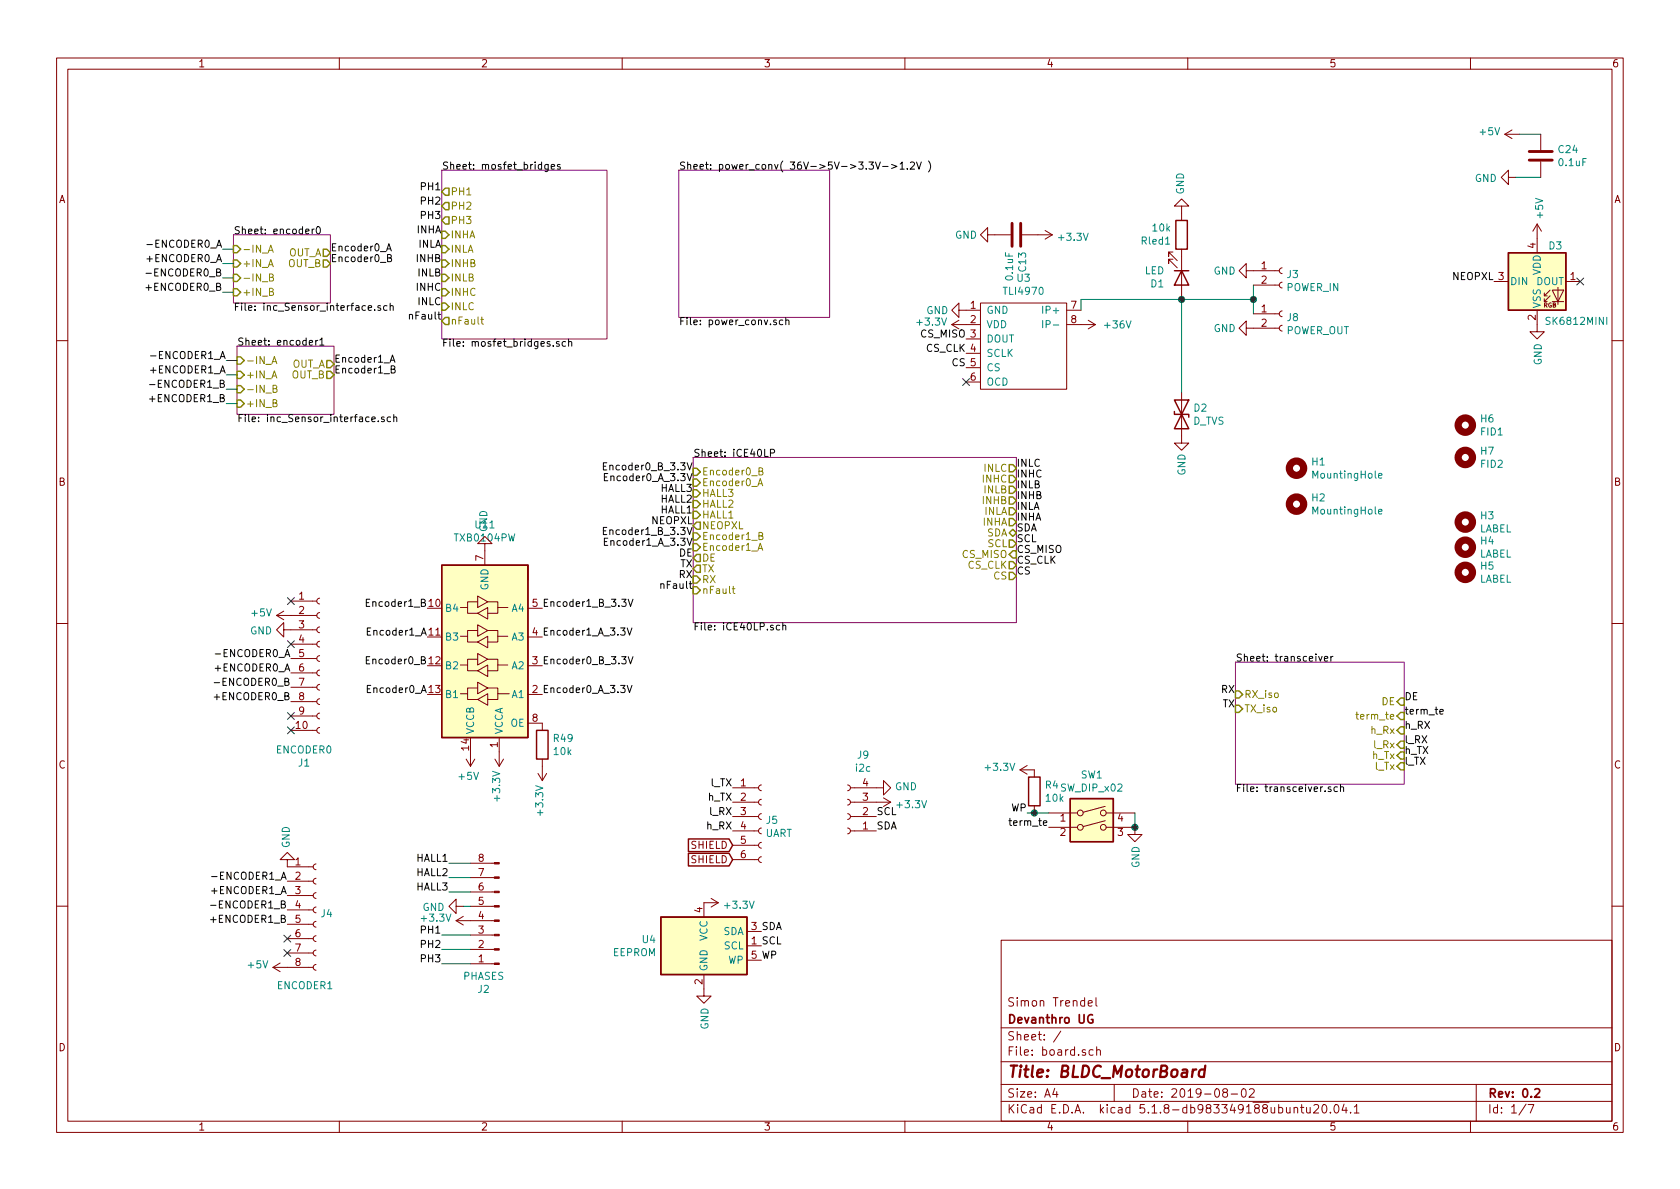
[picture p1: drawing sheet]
EESchema Schematic File Version 4
EELAYER 30 0
EELAYER END
$Descr A4 11693 8268
encoding utf-8
Sheet 1 7
Title "BLDC_MotorBoard"
Date "2019-08-02"
Rev "0.2"
Comp "Devanthro UG"
Comment1 "Simon Trendel"
Comment2 ""
Comment3 ""
Comment4 ""
$EndDescr
Text Label 3125 6000 2    50   ~ 0
HALL1
Text Label 3125 6100 2    50   ~ 0
HALL2
Text Label 3125 6200 2    50   ~ 0
HALL3
$Comp
L Connector:Conn_01x08_Male J2
U 1 1
P 3475 6400
F 0 "J2" H 3583 6881 50  0000 C CNN
F 1 "PHASES" H 3583 6790 50  0000 C CNN
F 2 "Connector_PinHeader_2.54mm:PinHeader_1x08_P2.54mm_Vertical" H 3475 6400 50  0001 C CNN
F 3 "~" H 3475 6400 50  0001 C CNN
	1    3475 6400
	-1   0    0    1   
$EndComp
$Sheet
S 4725 1175 1050 1025
U 5D65053E
F0 "power_conv( 36V->5V->3.3V->1.2V )" 50
F1 "power_conv.sch" 50
$EndSheet
$Comp
L power:+3.3V #PWR0105
U 1 1
P 3275 6400
AR Path="/5D6E00E0" Ref="#PWR0105"  Part="1" 
AR Path="/5D056FB0/5D6E00E0" Ref="#PWR?"  Part="1" 
F 0 "#PWR0105" H 3275 6250 50  0001 C CNN
F 1 "+3.3V" V 3290 6528 50  0000 L CNN
F 2 "" H 3275 6400 50  0001 C CNN
F 3 "" H 3275 6400 50  0001 C CNN
	1    3275 6400
	0    -1   -1   0   
$EndComp
$Comp
L power:GND #PWR0106
U 1 1
P 3225 6300
AR Path="/5D6E15D7" Ref="#PWR0106"  Part="1" 
AR Path="/5D056FB0/5D6E15D7" Ref="#PWR?"  Part="1" 
F 0 "#PWR0106" H 3225 6050 50  0001 C CNN
F 1 "GND" V 3230 6172 50  0000 R CNN
F 2 "" H 3225 6300 50  0001 C CNN
F 3 "" H 3225 6300 50  0001 C CNN
	1    3225 6300
	0    1    1    0   
$EndComp
Text Label 3075 6500 2    50   ~ 0
PH1
Text Label 3075 6600 2    50   ~ 0
PH2
Text Label 3075 6700 2    50   ~ 0
PH3
Wire Wire Line
	3075 6500 3275 6500
Wire Wire Line
	3075 6600 3275 6600
Wire Wire Line
	3275 6700 3075 6700
Wire Wire Line
	3225 6300 3275 6300
Wire Wire Line
	3275 6200 3125 6200
Wire Wire Line
	3125 6100 3275 6100
Wire Wire Line
	3275 6000 3125 6000
Text Label 3075 1325 2    50   ~ 0
PH1
Text Label 3075 1425 2    50   ~ 0
PH2
Text Label 3075 1525 2    50   ~ 0
PH3
$Sheet
S 3075 1175 1150 1175
U 5D0530DE
F0 "mosfet_bridges" 50
F1 "mosfet_bridges.sch" 50
F2 "PH1" O L 3075 1325 50 
F3 "PH2" O L 3075 1425 50 
F4 "PH3" O L 3075 1525 50 
F5 "INHA" I L 3075 1625 50 
F6 "INLA" I L 3075 1725 50 
F7 "INHB" I L 3075 1825 50 
F8 "INLB" I L 3075 1925 50 
F9 "INHC" I L 3075 2025 50 
F10 "INLC" I L 3075 2125 50 
F11 "nFault" O L 3075 2225 50 
$EndSheet
$Comp
L power:GND #PWR0113
U 1 1
P 2025 4375
AR Path="/5D684F44" Ref="#PWR0113"  Part="1" 
AR Path="/5D056FB0/5D684F44" Ref="#PWR?"  Part="1" 
F 0 "#PWR0113" H 2025 4125 50  0001 C CNN
F 1 "GND" V 2030 4247 50  0000 R CNN
F 2 "" H 2025 4375 50  0001 C CNN
F 3 "" H 2025 4375 50  0001 C CNN
	1    2025 4375
	0    1    1    0   
$EndComp
$Comp
L Connector:Conn_01x10_Female J1
U 1 1
P 2225 4575
F 0 "J1" H 2117 3850 50  0000 C CNN
F 1 "ENCODER0" H 2117 3941 50  0000 C CNN
F 2 "custom_lib:micro_match_female_10pos_SMT" H 2225 4575 50  0001 C CNN
F 3 "~" H 2225 4575 50  0001 C CNN
	1    2225 4575
	1    0    0    -1  
$EndComp
NoConn ~ 2025 4475
NoConn ~ 2025 4175
Text Label 9775 5075 0    50   ~ 0
h_RX
Text Label 9775 5175 0    50   ~ 0
l_RX
Text Label 9775 5250 0    50   ~ 0
h_TX
Text Label 9775 5325 0    50   ~ 0
l_TX
Text Label 5100 5675 2    50   ~ 0
l_RX
Text Label 5100 5575 2    50   ~ 0
h_TX
Text Label 5100 5475 2    50   ~ 0
l_TX
Text Label 5100 5775 2    50   ~ 0
h_RX
Text GLabel 5100 5875 0    50   Input ~ 0
SHIELD
$Comp
L power:GND #PWR0114
U 1 1
P 10700 2250
AR Path="/5D92E781" Ref="#PWR0114"  Part="1" 
AR Path="/5D056FB0/5D92E781" Ref="#PWR?"  Part="1" 
F 0 "#PWR0114" H 10700 2000 50  0001 C CNN
F 1 "GND" V 10705 2122 50  0000 R CNN
F 2 "" H 10700 2250 50  0001 C CNN
F 3 "" H 10700 2250 50  0001 C CNN
	1    10700 2250
	1    0    0    -1  
$EndComp
$Comp
L power:+5V #PWR0125
U 1 1
P 10700 1650
F 0 "#PWR0125" H 10700 1500 50  0001 C CNN
F 1 "+5V" V 10715 1778 50  0000 L CNN
F 2 "" H 10700 1650 50  0001 C CNN
F 3 "" H 10700 1650 50  0001 C CNN
	1    10700 1650
	1    0    0    -1  
$EndComp
Text Label 2025 4575 2    50   ~ 0
-ENCODER0_A
Text Label 2025 4675 2    50   ~ 0
+ENCODER0_A
Text Label 2025 4775 2    50   ~ 0
-ENCODER0_B
Text Label 2025 4875 2    50   ~ 0
+ENCODER0_B
Wire Wire Line
	1550 1725 1625 1725
Wire Wire Line
	1550 1825 1625 1825
Wire Wire Line
	1625 1925 1550 1925
Wire Wire Line
	1550 2025 1625 2025
Text Label 2300 1750 0    50   ~ 0
Encoder0_A
Text Label 2300 1825 0    50   ~ 0
Encoder0_B
$Sheet
S 1625 1625 675  475 
U 5D88AAB3
F0 "encoder0" 50
F1 "inc_Sensor_interface.sch" 50
F2 "+IN_A" I L 1625 1825 50 
F3 "-IN_A" I L 1625 1725 50 
F4 "+IN_B" I L 1625 2025 50 
F5 "-IN_B" I L 1625 1925 50 
F6 "OUT_A" O R 2300 1750 50 
F7 "OUT_B" O R 2300 1825 50 
$EndSheet
$Comp
L power:GND #PWR0154
U 1 1
P 7900 5750
AR Path="/5D6A9F1E" Ref="#PWR0154"  Part="1" 
AR Path="/5D056FB0/5D6A9F1E" Ref="#PWR?"  Part="1" 
F 0 "#PWR0154" H 7900 5500 50  0001 C CNN
F 1 "GND" V 7905 5622 50  0000 R CNN
F 2 "" H 7900 5750 50  0001 C CNN
F 3 "" H 7900 5750 50  0001 C CNN
	1    7900 5750
	1    0    0    -1  
$EndComp
$Comp
L LED:SK6812MINI D3
U 1 1
P 10700 1950
F 0 "D3" H 10775 2200 50  0000 L CNN
F 1 "SK6812MINI" H 10750 1675 50  0000 L CNN
F 2 "LED_SMD:LED_SK6812MINI_PLCC4_3.5x3.5mm_P1.75mm" H 10750 1650 50  0001 L TNN
F 3 "https://cdn-shop.adafruit.com/product-files/2686/SK6812MINI_REV.01-1-2.pdf" H 10800 1575 50  0001 L TNN
	1    10700 1950
	1    0    0    -1  
$EndComp
$Comp
L Connector:Conn_01x04_Female J9
U 1 1
P 5900 5675
F 0 "J9" H 5792 5250 50  0000 C CNN
F 1 "i2c" H 5792 5341 50  0000 C CNN
F 2 "custom_lib:TE-Connectivity_Micro-Match_connector_02x02_Pitch_1.27mm" H 5900 5675 50  0001 C CNN
F 3 "~" H 5900 5675 50  0001 C CNN
	1    5900 5675
	-1   0    0    1   
$EndComp
$Comp
L power:+3.3V #PWR0139
U 1 1
P 6100 5575
AR Path="/5DABC83A" Ref="#PWR0139"  Part="1" 
AR Path="/5D056FB0/5DABC83A" Ref="#PWR?"  Part="1" 
F 0 "#PWR0139" H 6100 5425 50  0001 C CNN
F 1 "+3.3V" V 6115 5703 50  0000 L CNN
F 2 "" H 6100 5575 50  0001 C CNN
F 3 "" H 6100 5575 50  0001 C CNN
	1    6100 5575
	0    1    1    0   
$EndComp
$Comp
L power:GND #PWR0142
U 1 1
P 6100 5475
AR Path="/5DABDFDD" Ref="#PWR0142"  Part="1" 
AR Path="/5D056FB0/5DABDFDD" Ref="#PWR?"  Part="1" 
F 0 "#PWR0142" H 6100 5225 50  0001 C CNN
F 1 "GND" V 6105 5347 50  0000 R CNN
F 2 "" H 6100 5475 50  0001 C CNN
F 3 "" H 6100 5475 50  0001 C CNN
	1    6100 5475
	0    -1   -1   0   
$EndComp
$Sheet
S 8600 4600 1175 850 
U 5DB32DB1
F0 "transceiver" 50
F1 "transceiver.sch" 50
F2 "RX_iso" I L 8600 4825 50 
F3 "TX_iso" I L 8600 4925 50 
F4 "term_te" I R 9775 4975 50 
F5 "h_Rx" I R 9775 5075 50 
F6 "l_Rx" I R 9775 5175 50 
F7 "h_Tx" I R 9775 5250 50 
F8 "l_Tx" I R 9775 5325 50 
F9 "DE" I R 9775 4875 50 
$EndSheet
Text Label 9775 4975 0    50   ~ 0
term_te
Text Label 7300 5750 2    50   ~ 0
term_te
Text Label 6100 5775 0    50   ~ 0
SDA
Text Label 6100 5675 0    50   ~ 0
SCL
$Comp
L Device:C C24
U 1 1
P 10725 1075
F 0 "C24" H 10840 1121 50  0000 L CNN
F 1 "0.1uF" H 10840 1030 50  0000 L CNN
F 2 "Capacitor_SMD:C_0402_1005Metric" H 10763 925 50  0001 C CNN
F 3 "~" H 10725 1075 50  0001 C CNN
	1    10725 1075
	1    0    0    -1  
$EndComp
$Comp
L power:+5V #PWR0122
U 1 1
P 10575 925
F 0 "#PWR0122" H 10575 775 50  0001 C CNN
F 1 "+5V" V 10590 1053 50  0000 L CNN
F 2 "" H 10575 925 50  0001 C CNN
F 3 "" H 10575 925 50  0001 C CNN
	1    10575 925 
	0    -1   -1   0   
$EndComp
Wire Wire Line
	10575 925  10725 925 
$Comp
L power:GND #PWR0123
U 1 1
P 10550 1225
AR Path="/5DA87711" Ref="#PWR0123"  Part="1" 
AR Path="/5D056FB0/5DA87711" Ref="#PWR?"  Part="1" 
F 0 "#PWR0123" H 10550 975 50  0001 C CNN
F 1 "GND" V 10555 1097 50  0000 R CNN
F 2 "" H 10550 1225 50  0001 C CNN
F 3 "" H 10550 1225 50  0001 C CNN
	1    10550 1225
	0    1    1    0   
$EndComp
Wire Wire Line
	10550 1225 10725 1225
$Comp
L Mechanical:MountingHole H1
U 1 1
P 9025 3250
F 0 "H1" H 9125 3296 50  0000 L CNN
F 1 "MountingHole" H 9125 3205 50  0000 L CNN
F 2 "MountingHole:MountingHole_2.2mm_M2" H 9025 3250 50  0001 C CNN
F 3 "~" H 9025 3250 50  0001 C CNN
	1    9025 3250
	1    0    0    -1  
$EndComp
$Comp
L Mechanical:MountingHole H2
U 1 1
P 9025 3500
F 0 "H2" H 9125 3546 50  0000 L CNN
F 1 "MountingHole" H 9125 3455 50  0000 L CNN
F 2 "MountingHole:MountingHole_2.2mm_M2" H 9025 3500 50  0001 C CNN
F 3 "~" H 9025 3500 50  0001 C CNN
	1    9025 3500
	1    0    0    -1  
$EndComp
$Comp
L Mechanical:MountingHole H3
U 1 1
P 10200 3625
F 0 "H3" H 10300 3671 50  0000 L CNN
F 1 "LABEL" H 10300 3580 50  0000 L CNN
F 2 "custom_lib:R1_ear_silk_5.5mm" H 10200 3625 50  0001 C CNN
F 3 "~" H 10200 3625 50  0001 C CNN
	1    10200 3625
	1    0    0    -1  
$EndComp
$Comp
L Mechanical:MountingHole H4
U 1 1
P 10200 3800
F 0 "H4" H 10300 3846 50  0000 L CNN
F 1 "LABEL" H 10300 3755 50  0000 L CNN
F 2 "custom_lib:R1_eyes_mask_5.5mm" H 10200 3800 50  0001 C CNN
F 3 "~" H 10200 3800 50  0001 C CNN
	1    10200 3800
	1    0    0    -1  
$EndComp
$Comp
L Mechanical:MountingHole H5
U 1 1
P 10200 3975
F 0 "H5" H 10300 4021 50  0000 L CNN
F 1 "LABEL" H 10300 3930 50  0000 L CNN
F 2 "custom_lib:R1_face_mask_5.5mm" H 10200 3975 50  0001 C CNN
F 3 "~" H 10200 3975 50  0001 C CNN
	1    10200 3975
	1    0    0    -1  
$EndComp
Text Label 1550 1725 2    50   ~ 0
-ENCODER0_A
Text Label 1550 1825 2    50   ~ 0
+ENCODER0_A
Text Label 1550 1925 2    50   ~ 0
-ENCODER0_B
Text Label 1550 2025 2    50   ~ 0
+ENCODER0_B
Wire Wire Line
	1575 2500 1650 2500
Wire Wire Line
	1575 2600 1650 2600
Wire Wire Line
	1650 2700 1575 2700
Wire Wire Line
	1575 2800 1650 2800
Text Label 2325 2525 0    50   ~ 0
Encoder1_A
Text Label 2325 2600 0    50   ~ 0
Encoder1_B
$Sheet
S 1650 2400 675  475 
U 5DD60A08
F0 "encoder1" 50
F1 "inc_Sensor_interface.sch" 50
F2 "+IN_A" I L 1650 2600 50 
F3 "-IN_A" I L 1650 2500 50 
F4 "+IN_B" I L 1650 2800 50 
F5 "-IN_B" I L 1650 2700 50 
F6 "OUT_A" O R 2325 2525 50 
F7 "OUT_B" O R 2325 2600 50 
$EndSheet
Text Label 1575 2500 2    50   ~ 0
-ENCODER1_A
Text Label 1575 2600 2    50   ~ 0
+ENCODER1_A
Text Label 1575 2700 2    50   ~ 0
-ENCODER1_B
Text Label 1575 2800 2    50   ~ 0
+ENCODER1_B
Text Label 9775 4875 0    50   ~ 0
DE
$Comp
L power:GND #PWR0127
U 1 1
P 2000 6025
AR Path="/5DD657B2" Ref="#PWR0127"  Part="1" 
AR Path="/5D056FB0/5DD657B2" Ref="#PWR?"  Part="1" 
F 0 "#PWR0127" H 2000 5775 50  0001 C CNN
F 1 "GND" V 2005 5897 50  0000 R CNN
F 2 "" H 2000 6025 50  0001 C CNN
F 3 "" H 2000 6025 50  0001 C CNN
	1    2000 6025
	-1   0    0    1   
$EndComp
Text Label 2000 6125 2    50   ~ 0
-ENCODER1_A
Text Label 2000 6225 2    50   ~ 0
+ENCODER1_A
Text Label 2000 6325 2    50   ~ 0
-ENCODER1_B
Text Label 2000 6425 2    50   ~ 0
+ENCODER1_B
$Comp
L Connector:Conn_01x08_Female J4
U 1 1
P 2200 6325
F 0 "J4" H 2228 6301 50  0000 L CNN
F 1 "ENCODER1" H 1925 5800 50  0000 L CNN
F 2 "custom_lib:micro_match_female_8pos_SMT" H 2200 6325 50  0001 C CNN
F 3 "~" H 2200 6325 50  0001 C CNN
	1    2200 6325
	1    0    0    -1  
$EndComp
$Comp
L power:+5V #PWR0134
U 1 1
P 2000 6725
F 0 "#PWR0134" H 2000 6575 50  0001 C CNN
F 1 "+5V" V 2015 6853 50  0000 L CNN
F 2 "" H 2000 6725 50  0001 C CNN
F 3 "" H 2000 6725 50  0001 C CNN
	1    2000 6725
	0    -1   -1   0   
$EndComp
$Comp
L Memory_EEPROM:AT24CS01-STUM U4
U 1 1
P 4900 6575
F 0 "U4" H 4570 6621 50  0000 R CNN
F 1 "EEPROM" H 4570 6530 50  0000 R CNN
F 2 "Package_TO_SOT_SMD:SOT-23-5" H 4900 6575 50  0001 C CNN
F 3 "http://ww1.microchip.com/downloads/en/DeviceDoc/Atmel-8815-SEEPROM-AT24CS01-02-Datasheet.pdf" H 4900 6575 50  0001 C CNN
	1    4900 6575
	1    0    0    -1  
$EndComp
Text Label 5300 6575 0    50   ~ 0
SCL
Text Label 5300 6475 0    50   ~ 0
SDA
$Comp
L power:GND #PWR0135
U 1 1
P 4900 6875
AR Path="/5DD6E313" Ref="#PWR0135"  Part="1" 
AR Path="/5D056FB0/5DD6E313" Ref="#PWR?"  Part="1" 
F 0 "#PWR0135" H 4900 6625 50  0001 C CNN
F 1 "GND" V 4905 6747 50  0000 R CNN
F 2 "" H 4900 6875 50  0001 C CNN
F 3 "" H 4900 6875 50  0001 C CNN
	1    4900 6875
	1    0    0    -1  
$EndComp
$Comp
L power:+3.3V #PWR0145
U 1 1
P 4900 6275
AR Path="/5DD6E46E" Ref="#PWR0145"  Part="1" 
AR Path="/5D056FB0/5DD6E46E" Ref="#PWR?"  Part="1" 
F 0 "#PWR0145" H 4900 6125 50  0001 C CNN
F 1 "+3.3V" V 4915 6403 50  0000 L CNN
F 2 "" H 4900 6275 50  0001 C CNN
F 3 "" H 4900 6275 50  0001 C CNN
	1    4900 6275
	0    1    1    0   
$EndComp
Text Label 5300 6675 0    50   ~ 0
WP
Text Label 7150 5650 2    50   ~ 0
WP
$Comp
L Device:R R4
U 1 1
P 7200 5500
F 0 "R4" H 7270 5546 50  0000 L CNN
F 1 "10k" H 7270 5455 50  0000 L CNN
F 2 "Resistor_SMD:R_0402_1005Metric" V 7130 5500 50  0001 C CNN
F 3 "~" H 7200 5500 50  0001 C CNN
	1    7200 5500
	1    0    0    -1  
$EndComp
$Comp
L power:+3.3V #PWR0157
U 1 1
P 7200 5350
AR Path="/5DD7281F" Ref="#PWR0157"  Part="1" 
AR Path="/5D056FB0/5DD7281F" Ref="#PWR?"  Part="1" 
F 0 "#PWR0157" H 7200 5200 50  0001 C CNN
F 1 "+3.3V" V 7215 5478 50  0000 L CNN
F 2 "" H 7200 5350 50  0001 C CNN
F 3 "" H 7200 5350 50  0001 C CNN
	1    7200 5350
	0    -1   -1   0   
$EndComp
Wire Wire Line
	7300 5650 7200 5650
Connection ~ 7200 5650
Wire Wire Line
	7200 5650 7150 5650
$Comp
L Mechanical:MountingHole H6
U 1 1
P 10200 2950
F 0 "H6" H 10300 2996 50  0000 L CNN
F 1 "FID1" H 10300 2905 50  0000 L CNN
F 2 "Fiducial:Fiducial_0.5mm_Dia_1mm_Outer" H 10200 2950 50  0001 C CNN
F 3 "~" H 10200 2950 50  0001 C CNN
	1    10200 2950
	1    0    0    -1  
$EndComp
$Comp
L Mechanical:MountingHole H7
U 1 1
P 10200 3175
F 0 "H7" H 10300 3221 50  0000 L CNN
F 1 "FID2" H 10300 3130 50  0000 L CNN
F 2 "Fiducial:Fiducial_0.5mm_Dia_1mm_Outer" H 10200 3175 50  0001 C CNN
F 3 "~" H 10200 3175 50  0001 C CNN
	1    10200 3175
	1    0    0    -1  
$EndComp
NoConn ~ 11000 1950
NoConn ~ 2025 4975
NoConn ~ 2025 5075
NoConn ~ 2000 6525
NoConn ~ 2000 6625
Text Label 4825 3425 2    50   ~ 0
HALL3
Text Label 4825 3500 2    50   ~ 0
HALL2
Text Label 4825 3575 2    50   ~ 0
HALL1
Text Label 4825 3725 2    50   ~ 0
Encoder1_B_3.3V
Text Label 4825 3800 2    50   ~ 0
Encoder1_A_3.3V
Text Label 4825 3275 2    50   ~ 0
Encoder0_B_3.3V
Text Label 4825 3350 2    50   ~ 0
Encoder0_A_3.3V
Text Label 7075 3700 0    50   ~ 0
SDA
Text Label 7075 3775 0    50   ~ 0
SCL
Text Label 8600 4825 2    50   ~ 0
RX
Text Label 8600 4925 2    50   ~ 0
TX
Text Label 4825 4025 2    50   ~ 0
RX
Text Label 4825 3950 2    50   ~ 0
TX
Text Label 4825 3875 2    50   ~ 0
DE
$Comp
L Connector:Conn_01x02_Female J?
U 1 1
P 8925 1875
AR Path="/5D0530DE/5E193CF0" Ref="J?"  Part="1" 
AR Path="/5E193CF0" Ref="J3"  Part="1" 
F 0 "J3" H 8953 1851 50  0000 L CNN
F 1 "POWER_IN" H 8953 1760 50  0000 L CNN
F 2 "custom_lib:Wago_2060_2_SMD" H 8925 1875 50  0001 C CNN
F 3 "~" H 8925 1875 50  0001 C CNN
	1    8925 1875
	1    0    0    -1  
$EndComp
$Comp
L power:+36V #PWR0117
U 1 1
P 7525 2250
AR Path="/5E193CF7" Ref="#PWR0117"  Part="1" 
AR Path="/5D0530DE/5E193CF7" Ref="#PWR?"  Part="1" 
F 0 "#PWR0117" H 7525 2100 50  0001 C CNN
F 1 "+36V" V 7525 2400 50  0000 L CNN
F 2 "" H 7525 2250 50  0001 C CNN
F 3 "" H 7525 2250 50  0001 C CNN
	1    7525 2250
	0    1    1    0   
$EndComp
$Comp
L power:GND #PWR0120
U 1 1
P 8725 1875
AR Path="/5E193CFD" Ref="#PWR0120"  Part="1" 
AR Path="/5D0530DE/5E193CFD" Ref="#PWR?"  Part="1" 
F 0 "#PWR0120" H 8725 1625 50  0001 C CNN
F 1 "GND" V 8725 1675 50  0000 C CNN
F 2 "" H 8725 1875 50  0001 C CNN
F 3 "" H 8725 1875 50  0001 C CNN
	1    8725 1875
	0    1    1    0   
$EndComp
$Comp
L Connector:Conn_01x02_Female J?
U 1 1
P 8925 2175
AR Path="/5D0530DE/5E193D03" Ref="J?"  Part="1" 
AR Path="/5E193D03" Ref="J8"  Part="1" 
F 0 "J8" H 8953 2151 50  0000 L CNN
F 1 "POWER_OUT" H 8953 2060 50  0000 L CNN
F 2 "custom_lib:Wago_2060_2_SMD" H 8925 2175 50  0001 C CNN
F 3 "~" H 8925 2175 50  0001 C CNN
	1    8925 2175
	1    0    0    -1  
$EndComp
$Comp
L power:GND #PWR0121
U 1 1
P 8725 2275
AR Path="/5E193D0A" Ref="#PWR0121"  Part="1" 
AR Path="/5D0530DE/5E193D0A" Ref="#PWR?"  Part="1" 
F 0 "#PWR0121" H 8725 2025 50  0001 C CNN
F 1 "GND" V 8725 2075 50  0000 C CNN
F 2 "" H 8725 2275 50  0001 C CNN
F 3 "" H 8725 2275 50  0001 C CNN
	1    8725 2275
	0    1    1    0   
$EndComp
$Comp
L power:GND #PWR0133
U 1 1
P 8225 3025
AR Path="/5E193D10" Ref="#PWR0133"  Part="1" 
AR Path="/5D0530DE/5E193D10" Ref="#PWR?"  Part="1" 
F 0 "#PWR0133" H 8225 2775 50  0001 C CNN
F 1 "GND" V 8225 2825 50  0000 C CNN
F 2 "" H 8225 3025 50  0001 C CNN
F 3 "" H 8225 3025 50  0001 C CNN
	1    8225 3025
	1    0    0    -1  
$EndComp
$Comp
L Device:D_TVS D?
U 1 1
P 8225 2875
AR Path="/5D0530DE/5E193D16" Ref="D?"  Part="1" 
AR Path="/5E193D16" Ref="D2"  Part="1" 
F 0 "D2" V 8179 2954 50  0000 L CNN
F 1 "D_TVS" V 8270 2954 50  0000 L CNN
F 2 "Diode_SMD:D_0603_1608Metric" H 8225 2875 50  0001 C CNN
F 3 "~" H 8225 2875 50  0001 C CNN
	1    8225 2875
	0    1    1    0   
$EndComp
$Comp
L power:GND #PWR0137
U 1 1
P 6725 2150
AR Path="/5E193D1D" Ref="#PWR0137"  Part="1" 
AR Path="/5D0530DE/5E193D1D" Ref="#PWR?"  Part="1" 
F 0 "#PWR0137" H 6725 1900 50  0001 C CNN
F 1 "GND" V 6725 1950 50  0000 C CNN
F 2 "" H 6725 2150 50  0001 C CNN
F 3 "" H 6725 2150 50  0001 C CNN
	1    6725 2150
	0    1    1    0   
$EndComp
$Comp
L power:+3.3V #PWR?
U 1 1
P 6725 2250
AR Path="/5D0530DE/5E193D23" Ref="#PWR?"  Part="1" 
AR Path="/5E193D23" Ref="#PWR0138"  Part="1" 
F 0 "#PWR0138" H 6725 2100 50  0001 C CNN
F 1 "+3.3V" V 6740 2378 50  0000 L CNN
F 2 "" H 6725 2250 50  0001 C CNN
F 3 "" H 6725 2250 50  0001 C CNN
	1    6725 2250
	0    -1   -1   0   
$EndComp
$Comp
L board-rescue:TLI4970-custom U3
U 1 1
P 7125 2350
AR Path="/5E193D2D" Ref="U3"  Part="1" 
AR Path="/5D0530DE/5E193D2D" Ref="U?"  Part="1" 
F 0 "U3" H 7125 2775 50  0000 C CNN
F 1 "TLI4970" H 7125 2684 50  0000 C CNN
F 2 "custom_lib:TLI4970" H 7075 2350 50  0001 C CNN
F 3 "" H 7075 2350 50  0001 C CNN
	1    7125 2350
	1    0    0    -1  
$EndComp
$Comp
L Device:C C13
U 1 1
P 7075 1625
AR Path="/5E193D34" Ref="C13"  Part="1" 
AR Path="/5D0530DE/5E193D34" Ref="C?"  Part="1" 
F 0 "C13" H 7190 1671 50  0000 L CNN
F 1 "0.1uF" H 7190 1580 50  0000 L CNN
F 2 "Capacitor_SMD:C_0402_1005Metric" H 7113 1475 50  0001 C CNN
F 3 "~" H 7075 1625 50  0001 C CNN
	1    7075 1625
	0    1    1    0   
$EndComp
$Comp
L power:GND #PWR0140
U 1 1
P 6925 1625
AR Path="/5E193D3B" Ref="#PWR0140"  Part="1" 
AR Path="/5D0530DE/5E193D3B" Ref="#PWR?"  Part="1" 
F 0 "#PWR0140" H 6925 1375 50  0001 C CNN
F 1 "GND" V 6925 1425 50  0000 C CNN
F 2 "" H 6925 1625 50  0001 C CNN
F 3 "" H 6925 1625 50  0001 C CNN
	1    6925 1625
	0    1    1    0   
$EndComp
$Comp
L power:+3.3V #PWR?
U 1 1
P 7225 1625
AR Path="/5D0530DE/5E193D41" Ref="#PWR?"  Part="1" 
AR Path="/5E193D41" Ref="#PWR0141"  Part="1" 
F 0 "#PWR0141" H 7225 1475 50  0001 C CNN
F 1 "+3.3V" V 7240 1753 50  0000 L CNN
F 2 "" H 7225 1625 50  0001 C CNN
F 3 "" H 7225 1625 50  0001 C CNN
	1    7225 1625
	0    1    1    0   
$EndComp
Wire Wire Line
	8725 1975 8725 2075
Wire Wire Line
	8725 2075 8225 2075
Wire Wire Line
	7525 2075 7525 2150
Connection ~ 8725 2075
Wire Wire Line
	8725 2075 8725 2175
$Comp
L Device:LED D?
U 1 1
P 8225 1925
AR Path="/5D0530DE/5E193D4C" Ref="D?"  Part="1" 
AR Path="/5E193D4C" Ref="D1"  Part="1" 
F 0 "D1" V 8264 1808 50  0000 R CNN
F 1 "LED" V 8173 1808 50  0000 R CNN
F 2 "LED_SMD:LED_0603_1608Metric" H 8225 1925 50  0001 C CNN
F 3 "~" H 8225 1925 50  0001 C CNN
	1    8225 1925
	0    1    1    0   
$EndComp
$Comp
L Device:R Rled1
U 1 1
P 8225 1625
AR Path="/5E193D53" Ref="Rled1"  Part="1" 
AR Path="/5D0530DE/5E193D53" Ref="Rled?"  Part="1" 
F 0 "Rled1" H 8295 1671 50  0000 L CNN
F 1 "10k" H 8295 1580 50  0000 L CNN
F 2 "Resistor_SMD:R_0402_1005Metric" V 8155 1625 50  0001 C CNN
F 3 "~" H 8225 1625 50  0001 C CNN
	1    8225 1625
	-1   0    0    1   
$EndComp
$Comp
L power:GND #PWR0151
U 1 1
P 8225 1475
AR Path="/5E193D5A" Ref="#PWR0151"  Part="1" 
AR Path="/5D056FB0/5E193D5A" Ref="#PWR?"  Part="1" 
AR Path="/5D0530DE/5E193D5A" Ref="#PWR?"  Part="1" 
F 0 "#PWR0151" H 8225 1225 50  0001 C CNN
F 1 "GND" V 8230 1347 50  0000 R CNN
F 2 "" H 8225 1475 50  0001 C CNN
F 3 "" H 8225 1475 50  0001 C CNN
	1    8225 1475
	-1   0    0    1   
$EndComp
Connection ~ 8225 2075
Wire Wire Line
	8225 2075 7525 2075
Wire Wire Line
	8225 2725 8225 2075
Text Label 7075 3850 0    50   ~ 0
CS_MISO
Text Label 7075 3925 0    50   ~ 0
CS_CLK
Text Label 7075 4000 0    50   ~ 0
CS
NoConn ~ 6725 2650
Text Label 6725 2350 2    50   ~ 0
CS_MISO
Text Label 6725 2450 2    50   ~ 0
CS_CLK
Text Label 6725 2550 2    50   ~ 0
CS
Text Label 3075 1625 2    50   ~ 0
INHA
Text Label 3075 1725 2    50   ~ 0
INLA
Text Label 3075 1825 2    50   ~ 0
INHB
Text Label 3075 1925 2    50   ~ 0
INLB
Text Label 3075 2025 2    50   ~ 0
INHC
Text Label 3075 2125 2    50   ~ 0
INLC
Text Label 7075 3625 0    50   ~ 0
INHA
Text Label 7075 3550 0    50   ~ 0
INLA
Text Label 7075 3475 0    50   ~ 0
INHB
Text Label 7075 3400 0    50   ~ 0
INLB
Text Label 7075 3325 0    50   ~ 0
INHC
Text Label 7075 3250 0    50   ~ 0
INLC
Text Label 10400 1950 2    50   ~ 0
NEOPXL
Text Label 4825 3650 2    50   ~ 0
NEOPXL
$Sheet
S 4825 3175 2250 1150
U 5DEFED32
F0 "iCE40LP" 50
F1 "iCE40LP.sch" 50
F2 "Encoder0_B" I L 4825 3275 50 
F3 "Encoder0_A" I L 4825 3350 50 
F4 "HALL3" I L 4825 3425 50 
F5 "HALL2" I L 4825 3500 50 
F6 "HALL1" I L 4825 3575 50 
F7 "NEOPXL" O L 4825 3650 50 
F8 "Encoder1_B" I L 4825 3725 50 
F9 "Encoder1_A" I L 4825 3800 50 
F10 "DE" O L 4825 3875 50 
F11 "TX" O L 4825 3950 50 
F12 "RX" I L 4825 4025 50 
F13 "INLC" O R 7075 3250 50 
F14 "INHC" O R 7075 3325 50 
F15 "INLB" O R 7075 3400 50 
F16 "INHB" O R 7075 3475 50 
F17 "INLA" O R 7075 3550 50 
F18 "INHA" O R 7075 3625 50 
F19 "SDA" B R 7075 3700 50 
F20 "SCL" O R 7075 3775 50 
F21 "CS_MISO" I R 7075 3850 50 
F22 "CS_CLK" O R 7075 3925 50 
F23 "CS" O R 7075 4000 50 
F24 "nFault" I L 4825 4100 50 
$EndSheet
Wire Wire Line
	7900 5650 7900 5750
$Comp
L Switch:SW_DIP_x02 SW1
U 1 1
P 7600 5750
F 0 "SW1" H 7600 6117 50  0000 C CNN
F 1 "SW_DIP_x02" H 7600 6026 50  0000 C CNN
F 2 "Button_Switch_SMD:SW_DIP_SPSTx02_Slide_Copal_CHS-02B_W7.62mm_P1.27mm" H 7600 5750 50  0001 C CNN
F 3 "" H 7600 5750 50  0001 C CNN
	1    7600 5750
	1    0    0    -1  
$EndComp
Connection ~ 7900 5750
$Comp
L Logic_LevelTranslator:TXB0104PW U11
U 1 1
P 3375 4525
F 0 "U11" H 3375 3647 50  0000 C CNN
F 1 "TXB0104PW" H 3375 3738 50  0000 C CNN
F 2 "Package_SO:TSSOP-14_4.4x5mm_P0.65mm" H 3375 3775 50  0001 C CNN
F 3 "http://www.ti.com/lit/ds/symlink/txb0104.pdf" H 3485 4620 50  0001 C CNN
	1    3375 4525
	-1   0    0    1   
$EndComp
$Comp
L power:GND #PWR0159
U 1 1
P 3375 3825
AR Path="/5DF1D2E4" Ref="#PWR0159"  Part="1" 
AR Path="/5D056FB0/5DF1D2E4" Ref="#PWR?"  Part="1" 
F 0 "#PWR0159" H 3375 3575 50  0001 C CNN
F 1 "GND" V 3380 3697 50  0000 R CNN
F 2 "" H 3375 3825 50  0001 C CNN
F 3 "" H 3375 3825 50  0001 C CNN
	1    3375 3825
	-1   0    0    1   
$EndComp
$Comp
L power:+5V #PWR0163
U 1 1
P 2025 4275
F 0 "#PWR0163" H 2025 4125 50  0001 C CNN
F 1 "+5V" V 2040 4403 50  0000 L CNN
F 2 "" H 2025 4275 50  0001 C CNN
F 3 "" H 2025 4275 50  0001 C CNN
	1    2025 4275
	0    -1   -1   0   
$EndComp
$Comp
L power:+5V #PWR0164
U 1 1
P 3275 5225
F 0 "#PWR0164" H 3275 5075 50  0001 C CNN
F 1 "+5V" H 3290 5398 50  0000 C CNN
F 2 "" H 3275 5225 50  0001 C CNN
F 3 "" H 3275 5225 50  0001 C CNN
	1    3275 5225
	-1   0    0    1   
$EndComp
$Comp
L power:+3.3V #PWR0165
U 1 1
P 3475 5225
AR Path="/5DF20BBE" Ref="#PWR0165"  Part="1" 
AR Path="/5D056FB0/5DF20BBE" Ref="#PWR?"  Part="1" 
F 0 "#PWR0165" H 3475 5075 50  0001 C CNN
F 1 "+3.3V" V 3490 5353 50  0000 L CNN
F 2 "" H 3475 5225 50  0001 C CNN
F 3 "" H 3475 5225 50  0001 C CNN
	1    3475 5225
	-1   0    0    1   
$EndComp
$Comp
L Device:R R49
U 1 1
P 3775 5175
F 0 "R49" H 3845 5221 50  0000 L CNN
F 1 "10k" H 3845 5130 50  0000 L CNN
F 2 "Resistor_SMD:R_0402_1005Metric" V 3705 5175 50  0001 C CNN
F 3 "~" H 3775 5175 50  0001 C CNN
	1    3775 5175
	1    0    0    -1  
$EndComp
Text Label 2975 4825 2    50   ~ 0
Encoder0_A
Text Label 2975 4625 2    50   ~ 0
Encoder0_B
Text Label 2975 4425 2    50   ~ 0
Encoder1_A
Text Label 2975 4225 2    50   ~ 0
Encoder1_B
Text Label 3775 4825 0    50   ~ 0
Encoder0_A_3.3V
Text Label 3775 4625 0    50   ~ 0
Encoder0_B_3.3V
Text Label 3775 4425 0    50   ~ 0
Encoder1_A_3.3V
Text Label 3775 4225 0    50   ~ 0
Encoder1_B_3.3V
Text Label 3075 2225 2    50   ~ 0
nFault
Text Label 4825 4100 2    50   ~ 0
nFault
$Comp
L power:+3.3V #PWR0166
U 1 1
P 3775 5325
AR Path="/5E87865E" Ref="#PWR0166"  Part="1" 
AR Path="/5D056FB0/5E87865E" Ref="#PWR?"  Part="1" 
F 0 "#PWR0166" H 3775 5175 50  0001 C CNN
F 1 "+3.3V" V 3790 5453 50  0000 L CNN
F 2 "" H 3775 5325 50  0001 C CNN
F 3 "" H 3775 5325 50  0001 C CNN
	1    3775 5325
	-1   0    0    1   
$EndComp
$Comp
L Connector:Conn_01x06_Female J5
U 1 1
P 5300 5675
F 0 "J5" H 5328 5651 50  0000 L CNN
F 1 "UART" H 5328 5560 50  0000 L CNN
F 2 "custom_lib:TE-Connectivity_Micro-Match_connector_02x03_Pitch_1.27mm" H 5300 5675 50  0001 C CNN
F 3 "~" H 5300 5675 50  0001 C CNN
	1    5300 5675
	1    0    0    -1  
$EndComp
Text GLabel 5100 5975 0    50   Input ~ 0
SHIELD
$EndSCHEMATC
